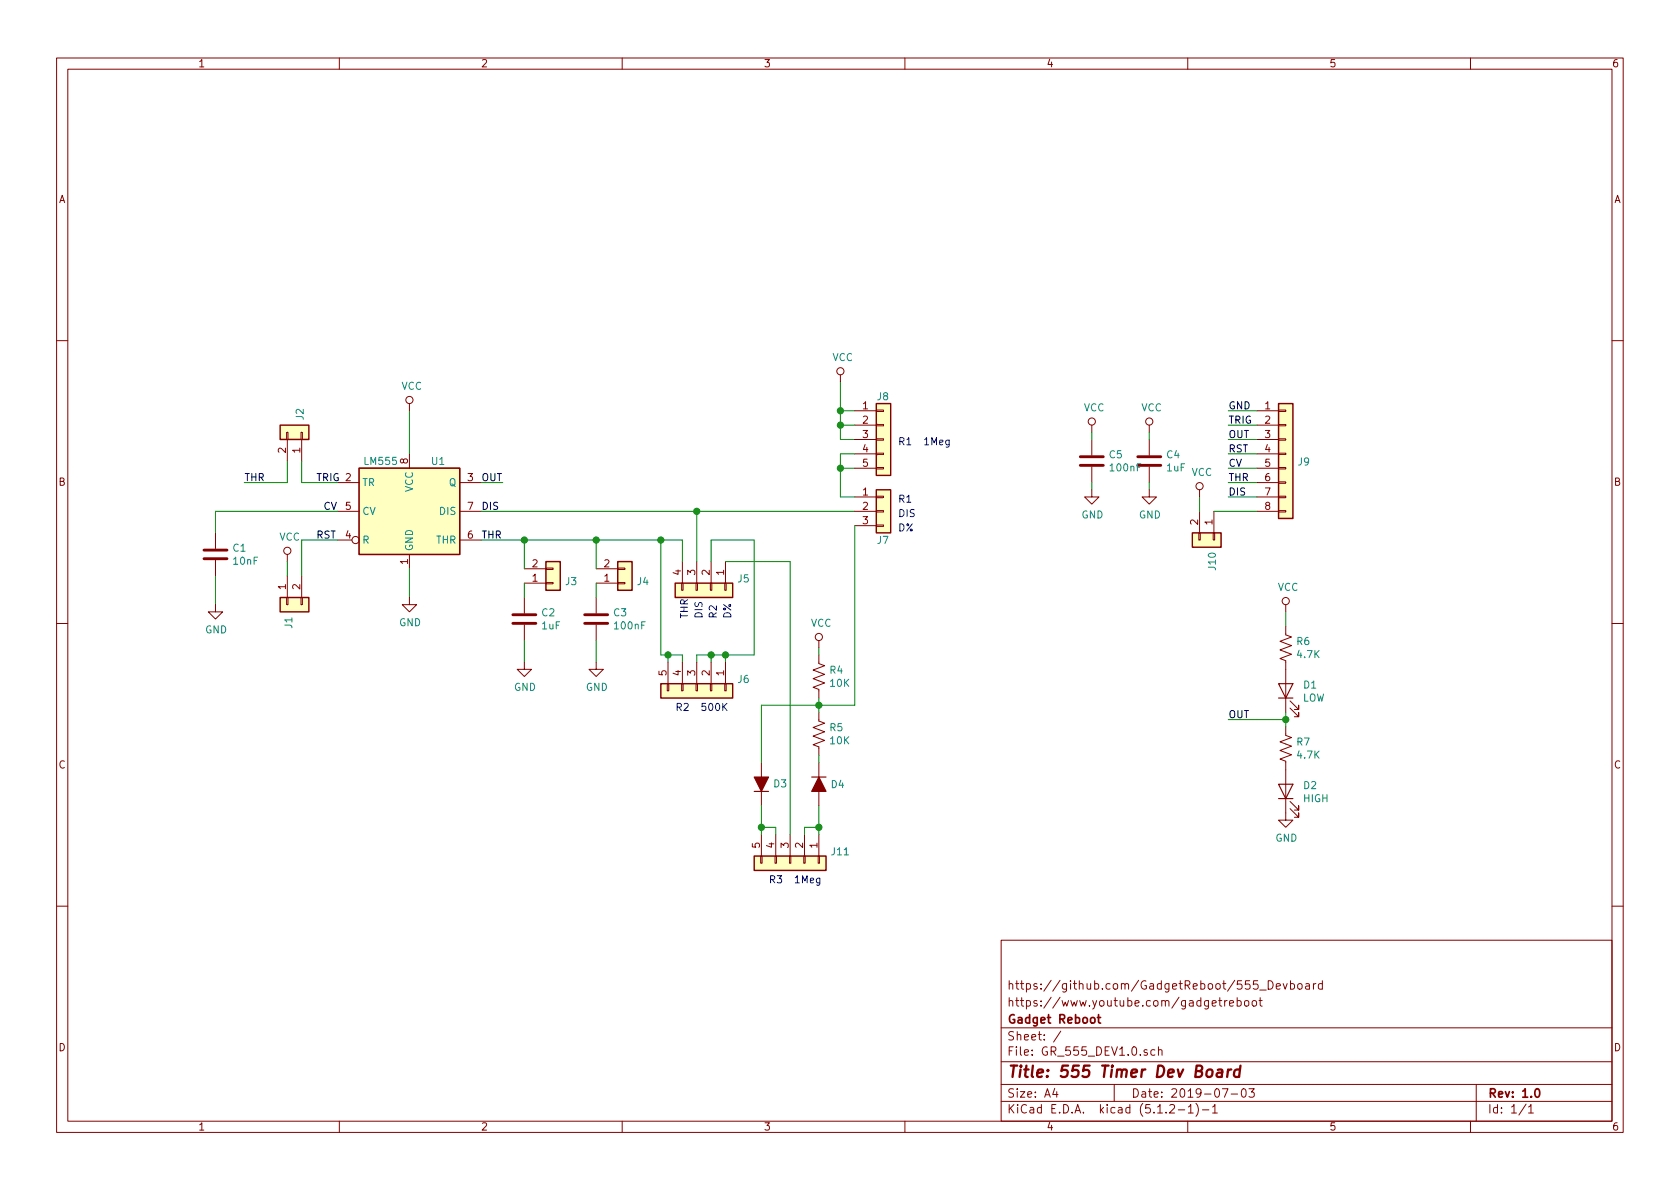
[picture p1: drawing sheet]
EESchema Schematic File Version 4
LIBS:GR_555_DEV1.0-cache
EELAYER 29 0
EELAYER END
$Descr A4 11693 8268
encoding utf-8
Sheet 1 1
Title "555 Timer Dev Board"
Date "2019-07-03"
Rev "1.0"
Comp "Gadget Reboot"
Comment1 "https://www.youtube.com/gadgetreboot"
Comment2 "https://github.com/GadgetReboot/555_Devboard"
Comment3 ""
Comment4 ""
$EndDescr
$Comp
L Timer:LM555 U1
U 1 1
P 2850 3550
F 0 "U1" H 3050 3900 50  0000 C CNN
F 1 "LM555" H 2650 3900 50  0000 C CNN
F 2 "Package_SO:SOIC-8_3.9x4.9mm_P1.27mm" H 2850 3550 50  0001 C CNN
F 3 "http://www.ti.com/lit/ds/symlink/lm555.pdf" H 2850 3550 50  0001 C CNN
	1    2850 3550
	1    0    0    -1  
$EndComp
Wire Wire Line
	2850 2850 2850 3150
$Comp
L power:VCC #PWR03
U 1 1
P 2850 2850
F 0 "#PWR03" H 2850 2700 50  0001 C CNN
F 1 "VCC" H 2867 3023 50  0000 C CNN
F 2 "" H 2850 2850 50  0001 C CNN
F 3 "" H 2850 2850 50  0001 C CNN
	1    2850 2850
	1    0    0    -1  
$EndComp
Wire Wire Line
	2850 3950 2850 4150
$Comp
L power:GND #PWR04
U 1 1
P 2850 4150
F 0 "#PWR04" H 2850 3900 50  0001 C CNN
F 1 "GND" H 2855 3977 50  0000 C CNN
F 2 "" H 2850 4150 50  0001 C CNN
F 3 "" H 2850 4150 50  0001 C CNN
	1    2850 4150
	1    0    0    -1  
$EndComp
$Comp
L power:VCC #PWR07
U 1 1
P 5850 2650
F 0 "#PWR07" H 5850 2500 50  0001 C CNN
F 1 "VCC" H 5867 2823 50  0000 C CNN
F 2 "" H 5850 2650 50  0001 C CNN
F 3 "" H 5850 2650 50  0001 C CNN
	1    5850 2650
	1    0    0    -1  
$EndComp
Wire Wire Line
	3350 3750 3650 3750
$Comp
L Device:C C1
U 1 1
P 1500 3850
F 0 "C1" H 1615 3896 50  0000 L CNN
F 1 "10nF" H 1615 3805 50  0000 L CNN
F 2 "Capacitor_THT:C_Disc_D4.3mm_W1.9mm_P5.00mm" H 1538 3700 50  0001 C CNN
F 3 "~" H 1500 3850 50  0001 C CNN
	1    1500 3850
	1    0    0    -1  
$EndComp
Wire Wire Line
	1500 4000 1500 4200
$Comp
L power:GND #PWR01
U 1 1
P 1500 4200
F 0 "#PWR01" H 1500 3950 50  0001 C CNN
F 1 "GND" H 1505 4027 50  0000 C CNN
F 2 "" H 1500 4200 50  0001 C CNN
F 3 "" H 1500 4200 50  0001 C CNN
	1    1500 4200
	1    0    0    -1  
$EndComp
$Comp
L Device:R_US R6
U 1 1
P 8950 4500
F 0 "R6" H 9020 4546 50  0000 L CNN
F 1 "4.7K" H 9020 4455 50  0000 L CNN
F 2 "Resistor_SMD:R_0603_1608Metric_Pad1.05x0.95mm_HandSolder" V 8880 4500 50  0001 C CNN
F 3 "~" H 8950 4500 50  0001 C CNN
	1    8950 4500
	1    0    0    -1  
$EndComp
$Comp
L power:VCC #PWR08
U 1 1
P 8950 4250
F 0 "#PWR08" H 8950 4100 50  0001 C CNN
F 1 "VCC" H 8967 4423 50  0000 C CNN
F 2 "" H 8950 4250 50  0001 C CNN
F 3 "" H 8950 4250 50  0001 C CNN
	1    8950 4250
	1    0    0    -1  
$EndComp
Wire Wire Line
	8950 4350 8950 4250
$Comp
L Device:LED D1
U 1 1
P 8950 4800
F 0 "D1" V 8988 4682 50  0000 R CNN
F 1 "LOW" V 8897 4682 50  0000 R CNN
F 2 "LED_SMD:LED_0603_1608Metric_Pad1.05x0.95mm_HandSolder" H 8950 4800 50  0001 C CNN
F 3 "~" H 8950 4800 50  0001 C CNN
	1    8950 4800
	0    -1   -1   0   
$EndComp
$Comp
L Device:R_US R7
U 1 1
P 8950 5200
F 0 "R7" H 9020 5246 50  0000 L CNN
F 1 "4.7K" H 9020 5155 50  0000 L CNN
F 2 "Resistor_SMD:R_0603_1608Metric_Pad1.05x0.95mm_HandSolder" V 8880 5200 50  0001 C CNN
F 3 "~" H 8950 5200 50  0001 C CNN
	1    8950 5200
	1    0    0    -1  
$EndComp
$Comp
L Device:LED D2
U 1 1
P 8950 5500
F 0 "D2" V 8988 5382 50  0000 R CNN
F 1 "HIGH" V 8897 5382 50  0000 R CNN
F 2 "LED_SMD:LED_0603_1608Metric_Pad1.05x0.95mm_HandSolder" H 8950 5500 50  0001 C CNN
F 3 "~" H 8950 5500 50  0001 C CNN
	1    8950 5500
	0    -1   -1   0   
$EndComp
$Comp
L power:GND #PWR09
U 1 1
P 8950 5650
F 0 "#PWR09" H 8950 5400 50  0001 C CNN
F 1 "GND" H 8955 5477 50  0000 C CNN
F 2 "" H 8950 5650 50  0001 C CNN
F 3 "" H 8950 5650 50  0001 C CNN
	1    8950 5650
	1    0    0    -1  
$EndComp
Text Label 8550 5000 0    50   ~ 0
OUT
Wire Wire Line
	5850 2850 5950 2850
Wire Wire Line
	5950 2950 5850 2950
Wire Wire Line
	5850 2950 5850 2850
Wire Wire Line
	5950 3050 5850 3050
Wire Wire Line
	5850 3050 5850 2950
Connection ~ 5850 2950
Wire Wire Line
	5950 3150 5850 3150
Wire Wire Line
	5850 3150 5850 3250
Wire Wire Line
	5850 3250 5950 3250
Wire Wire Line
	3350 3550 4850 3550
$Comp
L Connector_Generic:Conn_01x05 J8
U 1 1
P 6150 3050
F 0 "J8" H 6100 3350 50  0000 L CNN
F 1 "1x5" H 6230 3001 50  0001 L CNN
F 2 "GR_555_DEV1:PinHeader_1x05_P2.54mm_D0472_Vertical" H 6150 3050 50  0001 C CNN
F 3 "~" H 6150 3050 50  0001 C CNN
	1    6150 3050
	1    0    0    -1  
$EndComp
Wire Wire Line
	1500 3550 2350 3550
$Comp
L Connector_Generic:Conn_01x02 J1
U 1 1
P 2000 4200
F 0 "J1" H 2080 4192 50  0000 L CNN
F 1 "1x2" H 2080 4101 50  0001 L CNN
F 2 "Connector_PinHeader_2.54mm:PinHeader_1x02_P2.54mm_Vertical" H 2000 4200 50  0001 C CNN
F 3 "~" H 2000 4200 50  0001 C CNN
	1    2000 4200
	0    -1   1    0   
$EndComp
$Comp
L power:VCC #PWR02
U 1 1
P 2000 3900
F 0 "#PWR02" H 2000 3750 50  0001 C CNN
F 1 "VCC" H 2017 4073 50  0000 C CNN
F 2 "" H 2000 3900 50  0001 C CNN
F 3 "" H 2000 3900 50  0001 C CNN
	1    2000 3900
	1    0    0    -1  
$EndComp
Wire Wire Line
	2000 4000 2000 3900
Text Label 3350 3550 0    50   ~ 0
DIS
Text Label 3350 3750 0    50   ~ 0
THR
Text Label 2250 3550 0    50   ~ 0
CV
Text Label 2200 3350 0    50   ~ 0
TRIG
Wire Wire Line
	2350 3750 2100 3750
Wire Wire Line
	2100 3750 2100 4000
Text Label 2200 3750 0    50   ~ 0
RST
$Comp
L Connector_Generic:Conn_01x02 J2
U 1 1
P 2100 3000
F 0 "J2" H 2180 2992 50  0000 L CNN
F 1 "1x2" H 2180 2901 50  0001 L CNN
F 2 "Connector_PinHeader_2.54mm:PinHeader_1x02_P2.54mm_Vertical" H 2100 3000 50  0001 C CNN
F 3 "~" H 2100 3000 50  0001 C CNN
	1    2100 3000
	0    1    -1   0   
$EndComp
Wire Wire Line
	2100 3200 2100 3350
Wire Wire Line
	2100 3350 2350 3350
Wire Wire Line
	2000 3350 1700 3350
Text Label 1700 3350 0    50   ~ 0
THR
Text Label 3350 3350 0    50   ~ 0
OUT
Wire Wire Line
	8950 5000 8950 4950
Connection ~ 8950 5000
Wire Wire Line
	8550 5000 8950 5000
Wire Wire Line
	8950 5050 8950 5000
$Comp
L Connector_Generic:Conn_01x02 J4
U 1 1
P 4350 4050
F 0 "J4" H 4430 4042 50  0000 L CNN
F 1 "1x2" H 4430 3951 50  0001 L CNN
F 2 "Connector_PinHeader_2.54mm:PinHeader_1x02_P2.54mm_Vertical" H 4350 4050 50  0001 C CNN
F 3 "~" H 4350 4050 50  0001 C CNN
	1    4350 4050
	1    0    0    1   
$EndComp
Wire Wire Line
	3350 3350 3500 3350
$Comp
L Device:C C3
U 1 1
P 4150 4300
F 0 "C3" H 4265 4346 50  0000 L CNN
F 1 "100nF" H 4265 4255 50  0000 L CNN
F 2 "Capacitor_THT:CP_Radial_D5.0mm_P2.50mm" H 4188 4150 50  0001 C CNN
F 3 "~" H 4150 4300 50  0001 C CNN
	1    4150 4300
	1    0    0    -1  
$EndComp
Wire Wire Line
	4150 4450 4150 4600
$Comp
L power:GND #PWR06
U 1 1
P 4150 4600
F 0 "#PWR06" H 4150 4350 50  0001 C CNN
F 1 "GND" H 4155 4427 50  0000 C CNN
F 2 "" H 4150 4600 50  0001 C CNN
F 3 "" H 4150 4600 50  0001 C CNN
	1    4150 4600
	1    0    0    -1  
$EndComp
$Comp
L Connector_Generic:Conn_01x02 J3
U 1 1
P 3850 4050
F 0 "J3" H 3930 4042 50  0000 L CNN
F 1 "1x2" H 3930 3951 50  0001 L CNN
F 2 "Connector_PinHeader_2.54mm:PinHeader_1x02_P2.54mm_Vertical" H 3850 4050 50  0001 C CNN
F 3 "~" H 3850 4050 50  0001 C CNN
	1    3850 4050
	1    0    0    1   
$EndComp
$Comp
L Device:C C2
U 1 1
P 3650 4300
F 0 "C2" H 3765 4346 50  0000 L CNN
F 1 "1uF" H 3765 4255 50  0000 L CNN
F 2 "Capacitor_THT:CP_Radial_D10.0mm_P5.00mm" H 3688 4150 50  0001 C CNN
F 3 "~" H 3650 4300 50  0001 C CNN
	1    3650 4300
	1    0    0    -1  
$EndComp
Wire Wire Line
	3650 4450 3650 4600
$Comp
L power:GND #PWR05
U 1 1
P 3650 4600
F 0 "#PWR05" H 3650 4350 50  0001 C CNN
F 1 "GND" H 3655 4427 50  0000 C CNN
F 2 "" H 3650 4600 50  0001 C CNN
F 3 "" H 3650 4600 50  0001 C CNN
	1    3650 4600
	1    0    0    -1  
$EndComp
Wire Wire Line
	3650 3950 3650 3750
Connection ~ 3650 3750
Wire Wire Line
	3650 3750 4150 3750
Wire Wire Line
	4150 3950 4150 3750
Connection ~ 4150 3750
Wire Wire Line
	4150 4150 4150 4050
Wire Wire Line
	3650 4150 3650 4050
Wire Wire Line
	2000 3200 2000 3350
Wire Wire Line
	1500 3700 1500 3550
$Comp
L Connector_Generic:Conn_01x08 J9
U 1 1
P 8950 3150
F 0 "J9" H 9030 3096 50  0000 L CNN
F 1 "1x8" H 9030 3051 50  0001 L CNN
F 2 "Connector_PinHeader_2.54mm:PinHeader_1x08_P2.54mm_Vertical" H 8950 3150 50  0001 C CNN
F 3 "~" H 8950 3150 50  0001 C CNN
	1    8950 3150
	1    0    0    -1  
$EndComp
Wire Wire Line
	8750 2850 8550 2850
Wire Wire Line
	8750 2950 8550 2950
Wire Wire Line
	8750 3050 8550 3050
Wire Wire Line
	8750 3150 8550 3150
Wire Wire Line
	8750 3250 8550 3250
Wire Wire Line
	8750 3350 8550 3350
Wire Wire Line
	8750 3450 8550 3450
Text Label 8550 2850 0    50   ~ 0
GND
Text Label 8550 2950 0    50   ~ 0
TRIG
Text Label 8550 3050 0    50   ~ 0
OUT
Text Label 8550 3150 0    50   ~ 0
RST
Text Label 8550 3250 0    50   ~ 0
CV
Text Label 8550 3350 0    50   ~ 0
THR
Text Label 8550 3450 0    50   ~ 0
DIS
$Comp
L Device:C C4
U 1 1
P 8000 3200
F 0 "C4" H 8115 3246 50  0000 L CNN
F 1 "1uF" H 8115 3155 50  0000 L CNN
F 2 "Capacitor_THT:CP_Radial_D5.0mm_P2.50mm" H 8038 3050 50  0001 C CNN
F 3 "~" H 8000 3200 50  0001 C CNN
	1    8000 3200
	1    0    0    -1  
$EndComp
Wire Wire Line
	8000 3350 8000 3400
$Comp
L power:GND #PWR0101
U 1 1
P 8000 3400
F 0 "#PWR0101" H 8000 3150 50  0001 C CNN
F 1 "GND" H 8005 3227 50  0000 C CNN
F 2 "" H 8000 3400 50  0001 C CNN
F 3 "" H 8000 3400 50  0001 C CNN
	1    8000 3400
	1    0    0    -1  
$EndComp
$Comp
L power:VCC #PWR0102
U 1 1
P 8000 3000
F 0 "#PWR0102" H 8000 2850 50  0001 C CNN
F 1 "VCC" H 8017 3173 50  0000 C CNN
F 2 "" H 8000 3000 50  0001 C CNN
F 3 "" H 8000 3000 50  0001 C CNN
	1    8000 3000
	1    0    0    -1  
$EndComp
Wire Wire Line
	8000 3050 8000 3000
$Comp
L Connector_Generic:Conn_01x02 J10
U 1 1
P 8450 3750
F 0 "J10" H 8530 3742 50  0000 L CNN
F 1 "1x2" H 8530 3651 50  0001 L CNN
F 2 "Connector_PinHeader_2.54mm:PinHeader_1x02_P2.54mm_Vertical" H 8450 3750 50  0001 C CNN
F 3 "~" H 8450 3750 50  0001 C CNN
	1    8450 3750
	0    1    1    0   
$EndComp
$Comp
L power:VCC #PWR010
U 1 1
P 8350 3450
F 0 "#PWR010" H 8350 3300 50  0001 C CNN
F 1 "VCC" H 8367 3623 50  0000 C CNN
F 2 "" H 8350 3450 50  0001 C CNN
F 3 "" H 8350 3450 50  0001 C CNN
	1    8350 3450
	1    0    0    -1  
$EndComp
Wire Wire Line
	8450 3550 8750 3550
Wire Wire Line
	8350 3450 8350 3550
$Comp
L Device:C C5
U 1 1
P 7600 3200
F 0 "C5" H 7715 3246 50  0000 L CNN
F 1 "100nF" H 7715 3155 50  0000 L CNN
F 2 "Capacitor_SMD:C_0805_2012Metric_Pad1.15x1.40mm_HandSolder" H 7638 3050 50  0001 C CNN
F 3 "~" H 7600 3200 50  0001 C CNN
	1    7600 3200
	1    0    0    -1  
$EndComp
Wire Wire Line
	7600 3350 7600 3400
$Comp
L power:GND #PWR012
U 1 1
P 7600 3400
F 0 "#PWR012" H 7600 3150 50  0001 C CNN
F 1 "GND" H 7605 3227 50  0000 C CNN
F 2 "" H 7600 3400 50  0001 C CNN
F 3 "" H 7600 3400 50  0001 C CNN
	1    7600 3400
	1    0    0    -1  
$EndComp
$Comp
L power:VCC #PWR011
U 1 1
P 7600 3000
F 0 "#PWR011" H 7600 2850 50  0001 C CNN
F 1 "VCC" H 7617 3173 50  0000 C CNN
F 2 "" H 7600 3000 50  0001 C CNN
F 3 "" H 7600 3000 50  0001 C CNN
	1    7600 3000
	1    0    0    -1  
$EndComp
Wire Wire Line
	7600 3050 7600 3000
Wire Wire Line
	5850 2650 5850 2850
Connection ~ 5850 2850
Wire Wire Line
	5950 3450 5850 3450
Wire Wire Line
	5850 3450 5850 3250
Connection ~ 5850 3250
Wire Wire Line
	5950 3550 4850 3550
Connection ~ 4850 3550
$Comp
L Device:R_US R4
U 1 1
P 5700 4700
F 0 "R4" H 5770 4746 50  0000 L CNN
F 1 "10K" H 5770 4655 50  0000 L CNN
F 2 "Resistor_SMD:R_0603_1608Metric_Pad1.05x0.95mm_HandSolder" V 5630 4700 50  0001 C CNN
F 3 "~" H 5700 4700 50  0001 C CNN
	1    5700 4700
	1    0    0    -1  
$EndComp
$Comp
L Device:R_US R5
U 1 1
P 5700 5100
F 0 "R5" H 5770 5146 50  0000 L CNN
F 1 "10K" H 5770 5055 50  0000 L CNN
F 2 "Resistor_SMD:R_0603_1608Metric_Pad1.05x0.95mm_HandSolder" V 5630 5100 50  0001 C CNN
F 3 "~" H 5700 5100 50  0001 C CNN
	1    5700 5100
	1    0    0    -1  
$EndComp
$Comp
L power:VCC #PWR013
U 1 1
P 5700 4500
F 0 "#PWR013" H 5700 4350 50  0001 C CNN
F 1 "VCC" H 5717 4673 50  0000 C CNN
F 2 "" H 5700 4500 50  0001 C CNN
F 3 "" H 5700 4500 50  0001 C CNN
	1    5700 4500
	1    0    0    -1  
$EndComp
Wire Wire Line
	5700 4550 5700 4500
Wire Wire Line
	5700 4850 5700 4900
$Comp
L Connector_Generic:Conn_01x05 J11
U 1 1
P 5500 6000
F 0 "J11" V 5418 6280 50  0000 L CNN
F 1 "1x5" V 5463 6280 50  0001 L CNN
F 2 "GR_555_DEV1:PinHeader_1x05_P2.54mm_D0472_Vertical" H 5500 6000 50  0001 C CNN
F 3 "~" H 5500 6000 50  0001 C CNN
	1    5500 6000
	0    1    1    0   
$EndComp
$Comp
L Device:D_ALT D4
U 1 1
P 5700 5450
F 0 "D4" V 5700 5529 50  0000 L CNN
F 1 "D_ALT" V 5745 5529 50  0001 L CNN
F 2 "Diode_THT:D_DO-34_SOD68_P12.70mm_Horizontal" H 5700 5450 50  0001 C CNN
F 3 "~" H 5700 5450 50  0001 C CNN
	1    5700 5450
	0    1    1    0   
$EndComp
$Comp
L Device:D_ALT D3
U 1 1
P 5300 5450
F 0 "D3" V 5300 5371 50  0000 R CNN
F 1 "D_ALT" V 5255 5371 50  0001 R CNN
F 2 "Diode_THT:D_DO-34_SOD68_P12.70mm_Horizontal" H 5300 5450 50  0001 C CNN
F 3 "~" H 5300 5450 50  0001 C CNN
	1    5300 5450
	0    -1   -1   0   
$EndComp
Wire Wire Line
	5700 5250 5700 5300
Wire Wire Line
	5300 5300 5300 4900
Wire Wire Line
	5300 4900 5700 4900
Connection ~ 5700 4900
Wire Wire Line
	5700 4900 5700 4950
Wire Wire Line
	5700 5800 5700 5750
Wire Wire Line
	5600 5800 5600 5750
Wire Wire Line
	5600 5750 5700 5750
Connection ~ 5700 5750
Wire Wire Line
	5700 5750 5700 5600
Wire Wire Line
	5300 5800 5300 5750
Wire Wire Line
	5400 5800 5400 5750
Wire Wire Line
	5400 5750 5300 5750
Connection ~ 5300 5750
Wire Wire Line
	5300 5750 5300 5600
$Comp
L Connector_Generic:Conn_01x03 J7
U 1 1
P 6150 3550
F 0 "J7" H 6100 3350 50  0000 L CNN
F 1 "1x3" V 6113 3730 50  0001 L CNN
F 2 "Connector_PinHeader_2.54mm:PinHeader_1x03_P2.54mm_Vertical" H 6150 3550 50  0001 C CNN
F 3 "~" H 6150 3550 50  0001 C CNN
	1    6150 3550
	1    0    0    -1  
$EndComp
Wire Wire Line
	5950 4900 5950 3650
Wire Wire Line
	5700 4900 5950 4900
$Comp
L Connector_Generic:Conn_01x04 J5
U 1 1
P 4950 4100
F 0 "J5" V 4868 4280 50  0000 L CNN
F 1 "1x3" V 4913 4280 50  0001 L CNN
F 2 "Connector_PinHeader_2.54mm:PinHeader_1x04_P2.54mm_Vertical" H 4950 4100 50  0001 C CNN
F 3 "~" H 4950 4100 50  0001 C CNN
	1    4950 4100
	0    1    1    0   
$EndComp
Wire Wire Line
	4750 3900 4750 3750
Wire Wire Line
	4850 3550 4850 3900
Wire Wire Line
	4950 3750 4950 3900
Wire Wire Line
	4950 3750 5250 3750
Wire Wire Line
	5050 3900 5500 3900
Wire Wire Line
	5500 3900 5500 5800
Text Notes 5350 6150 0    50   ~ 0
R3  1Meg
Text Notes 6250 3100 0    50   ~ 0
R1  1Meg
Wire Wire Line
	4150 3750 4600 3750
Wire Wire Line
	4600 3750 4750 3750
Connection ~ 4600 3750
Text Notes 4700 4950 0    50   ~ 0
R2  500K
Wire Wire Line
	5050 4550 5250 4550
Wire Wire Line
	5250 3750 5250 4550
Connection ~ 4650 4550
Wire Wire Line
	4600 4550 4600 3750
Wire Wire Line
	4650 4550 4600 4550
Connection ~ 5050 4550
Wire Wire Line
	4750 4550 4750 4600
Wire Wire Line
	4650 4550 4750 4550
Wire Wire Line
	4650 4600 4650 4550
Connection ~ 4950 4550
Wire Wire Line
	4850 4550 4950 4550
Wire Wire Line
	4850 4600 4850 4550
Wire Wire Line
	4950 4550 5050 4550
Wire Wire Line
	4950 4600 4950 4550
Wire Wire Line
	5050 4550 5050 4600
$Comp
L Connector_Generic:Conn_01x05 J6
U 1 1
P 4850 4800
F 0 "J6" V 4768 5080 50  0000 L CNN
F 1 "1x5" V 4813 5080 50  0001 L CNN
F 2 "GR_555_DEV1:PinHeader_1x05_P2.54mm_D0472_Vertical" H 4850 4800 50  0001 C CNN
F 3 "~" H 4850 4800 50  0001 C CNN
	1    4850 4800
	0    1    1    0   
$EndComp
Text Notes 5100 4300 1    50   ~ 0
D%
Text Notes 5000 4300 1    50   ~ 0
R2
Text Notes 4900 4300 1    50   ~ 0
DIS
Text Notes 4800 4300 1    50   ~ 0
THR
Text Notes 6250 3500 0    50   ~ 0
R1
Text Notes 6250 3600 0    50   ~ 0
DIS
Text Notes 6250 3700 0    50   ~ 0
D%
$EndSCHEMATC
